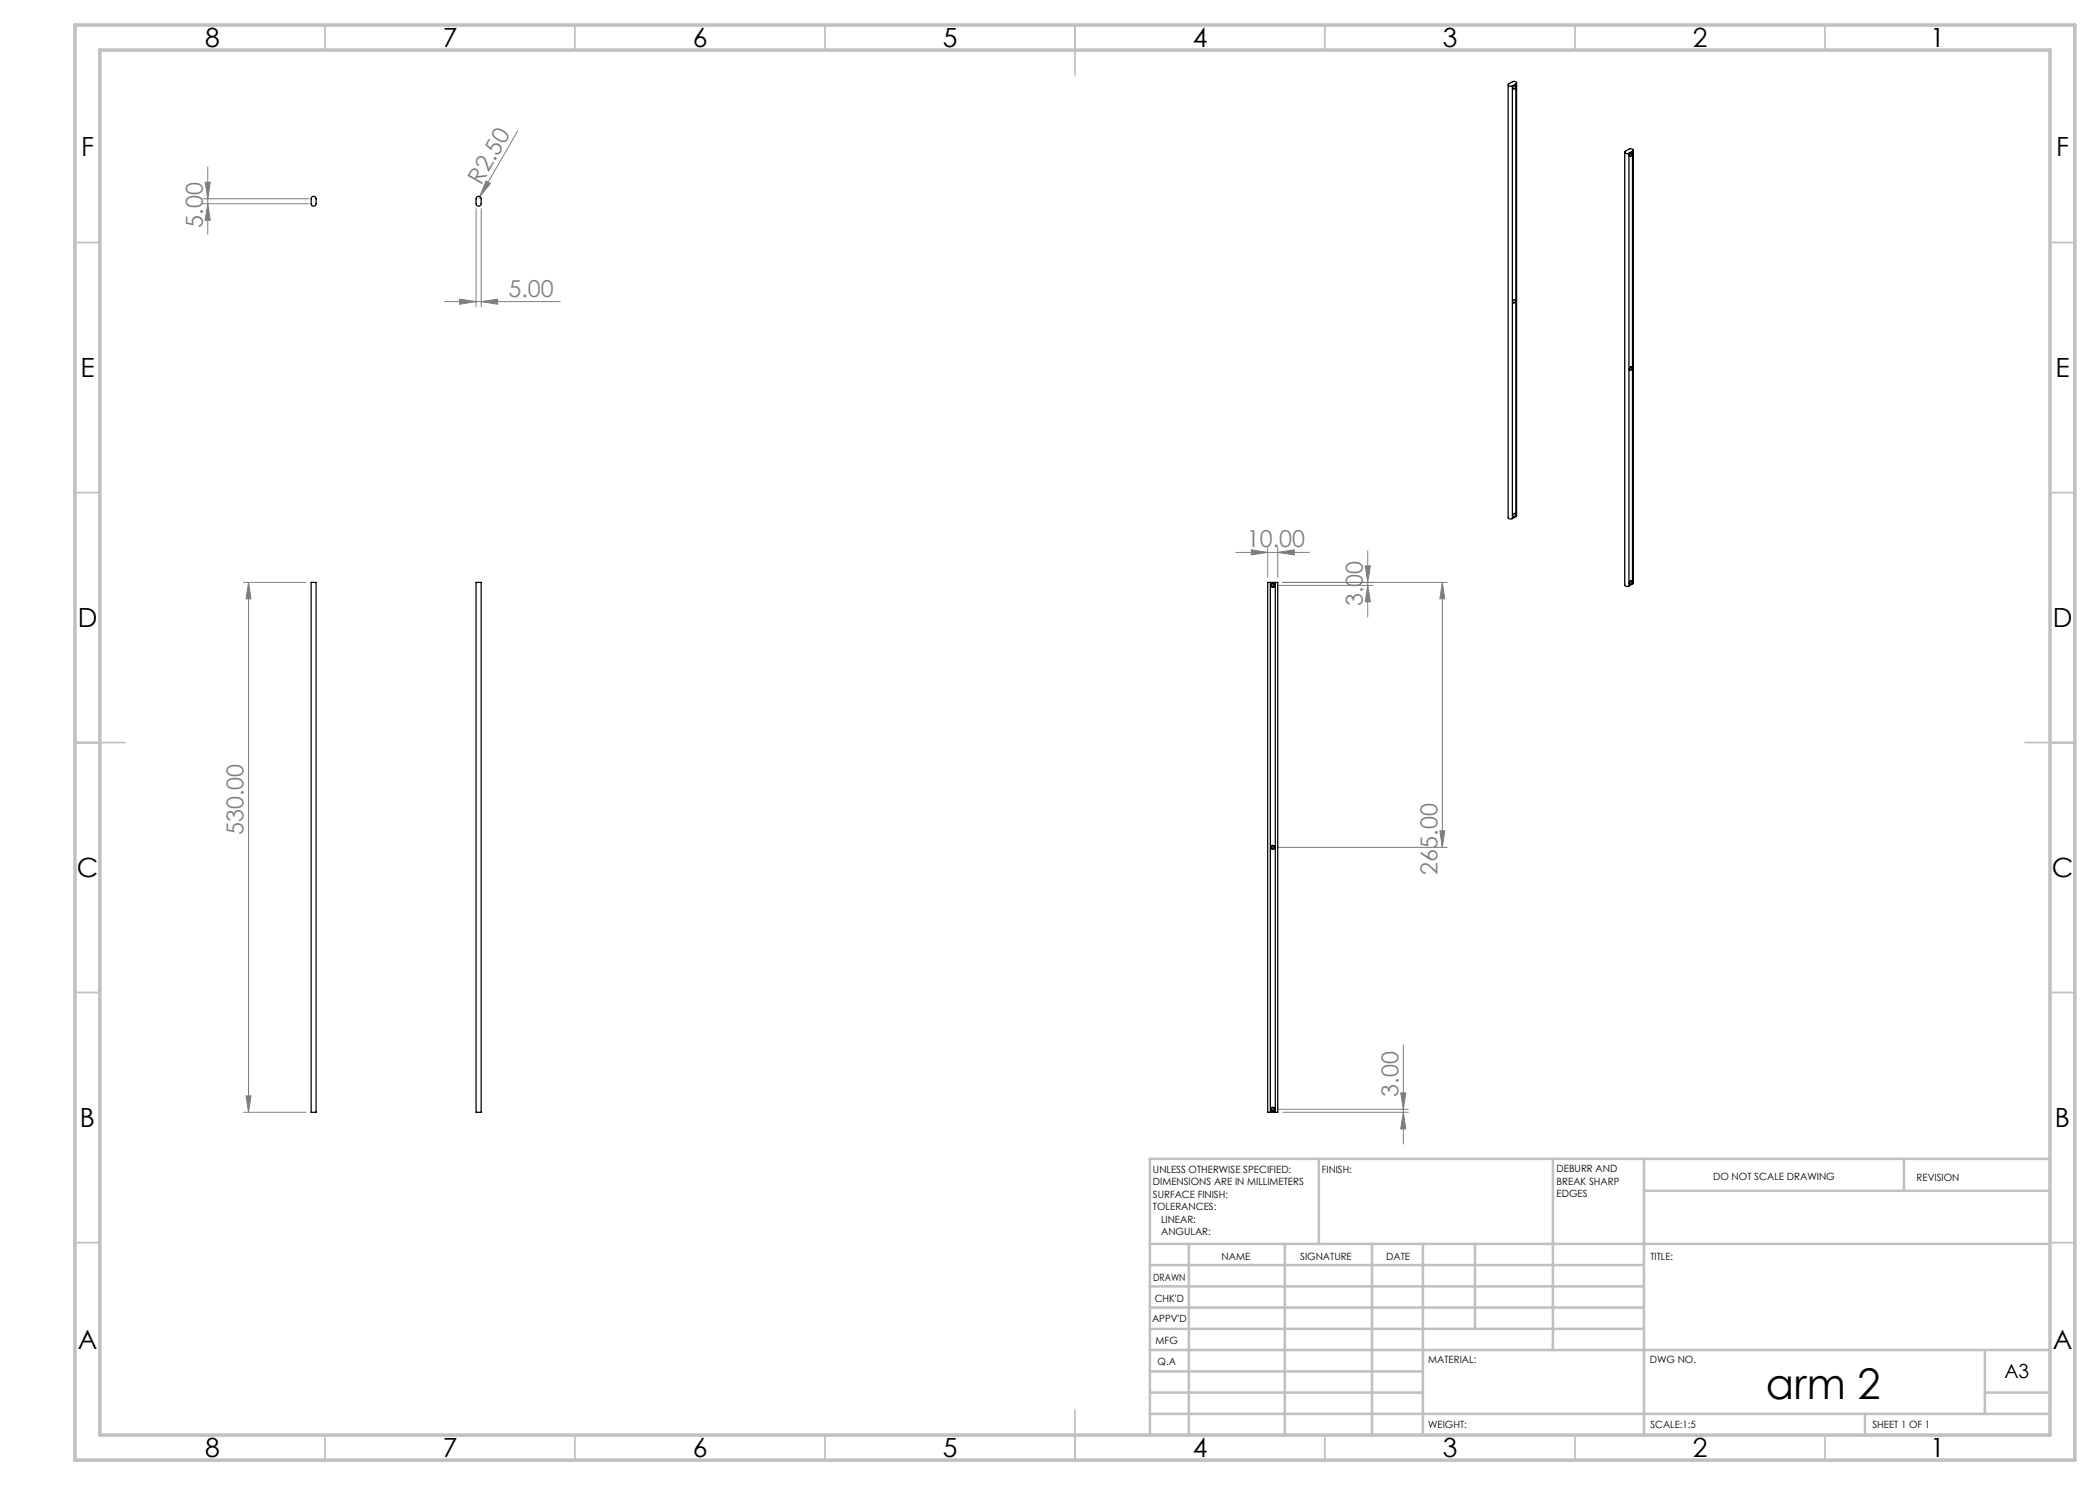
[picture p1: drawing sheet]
<svg xmlns="http://www.w3.org/2000/svg" width="420mm" height="297mm" viewBox="0 0 420 297" stroke-linecap="round" stroke-linejoin="round" font-family="sans-serif">
<g fill="none" stroke="#808080" stroke-width=".2">
<path d="M40.5 39.8h21.2M41 36.4h1.1l-.5 3.4zM41.6 33.4v13.4M96 39.3l-.3 .5M97.2 36.2l.9 .5-2.1 2.6zM103.5 26.2l-7.5 13.1M325.6 30.9h1.1M325.8 30.6l.7 .7M326.1 30.4v1M326.5 30.6l-.7 .7M40.5 40.7h21.2M41.6 40.7l.5 3.4h-1.1z"/>
<path d="M91.9 59.8l3.3 .5-3.3 .6zM95.2 41.7v19.6M96.2 41.7v19.6M88.9 60.3h23.1M96.2 60.3l3.3-.5v1.1zM325.6 73.7h1.1M325.8 73.4l.7 .7M326.1 73.2v1M326.5 73.4l-.7 .7M48.7 116.5h12.5M49.7 116.5l.5 3.3h-1zM49.7 116.5v106"/>
<path d="M247.2 110.5h14.7M250.3 110l3.2 .5-3.2 .5zM253.5 109.5v6M254.1 117.1h1M254.2 116.7l.7 .7M254.6 116.6v1M254.9 116.7l-.7 .7M255.6 117.1h19M255.6 110.5l3.3-.5v1zM255.6 109.5v6M256.5 116.5h33M273.1 113.2h1l-.6 3.3z"/>
<path d="M273.5 110.1v13.3M273.5 117.1l.6 3.3h-1zM288.5 116.5v53M288.5 116.5l.5 3.3h-1zM325.6 116.5h1.1M325.8 116.2l.7 .7M326.1 116v1M326.5 116.2l-.7 .7M254.1 169.5h1M254.2 169.1l.7 .7M254.6 169v1M254.9 169.1l-.7 .7"/>
<path d="M255.6 169.5h33.9M288 166.2h1l-.5 3.3zM49.2 219.2h1l-.5 3.3zM280.1 218.6h1.1l-.5 3.3zM280.7 209v19.8M48.7 222.5h12.5M254.1 221.9h1M254.2 221.5l.7 .7M254.6 221.4v1M254.9 221.5l-.7 .7M255.6 221.9h26.1M256.5 222.5h25.2"/>
<path d="M280.7 222.5l.5 3.3h-1.1z"/>
</g>
<path d="M254.6 116.7l-.4 .1-.1 .3M255 117.1l-.2 .3-.2 .1M254.6 169.1l-.3 .1-.2 .3M255 169.5l-.2 .3-.2 .1M254.6 221.5h-.3l-.2 .4M255 221.9l-.1 .2-.3 .2" fill="none" stroke="#000" stroke-width=".2"/>
<g fill="none" stroke="#c0c0c0" stroke-width=".35">
<path d="M65 5v5M115 5v5M165 5v5M215 5v10M265 5v5M315 5v5M365 5v5M15 48.5h5M410 48.5h5M15 98.5h5M410 98.5h5M15 148.5h10"/>
<path d="M405 148.5h10M15 198.5h5M410 198.5h5M15 248.5h5M410 248.5h5M65 287v5M115 287v5M165 287v5M215 282v10M265 287v5M315 287v5M365 287v5"/>
</g>
<g fill="none" stroke="#c0c0c0" stroke-width=".5">
<path d="M263.8 231.8v17M310.6 231.8v38.2M328.8 231.8v55.2M328.8 238.2h81.2M380.8 231.8v6.4M410 231.8h-180v55.2M230 248.8h180M230 257.3h98.8M230 253h98.8M237.8 248.8v38.2M257 248.8v38.2M274.4 248.8v38.2"/>
<path d="M284.6 248.8v38.2M295 248.8v17M230 265.8h98.8M230 261.5h98.8M230 278.5h54.6M230 274.3h54.6M230 270h180M397 278.5h13M397 270v12.8M230 282.8h180M373 282.8v4.2"/>
</g>
<path d="M15 5h400v287h-400zM20 10h390v277h-390z" fill="none" stroke="#c0c0c0" stroke-width=".7"/>
<g fill="#808080">
<path d="M97.2 36.2l.9 .5-2.1 2.6z"/>
<path d="M255.6 110.5l3.3-.5v1zM250.3 110l3.2 .5-3.2 .5zM96.2 60.3l3.3-.5v1.1zM91.9 59.8l3.3 .5-3.3 .6z"/>
<path d="M49.2 219.2h1l-.5 3.3zM49.7 116.5l.5 3.3h-1zM280.7 222.5l.5 3.3h-1.1zM280.1 218.6h1.1l-.5 3.3z"/>
<path d="M273.1 113.2h1l-.6 3.3zM273.5 117.1l.6 3.3h-1zM288.5 116.5l.5 3.3h-1zM288 166.2h1l-.5 3.3zM41 36.4h1.1l-.5 3.4zM41.6 40.7l.5 3.4h-1.1z"/>
</g>
<path d="M254.1 117.1l.2 .3 .3 .1v-.4zM254.6 116.7v.4h.4l-.1-.3zM254.1 169.5l.2 .3 .3 .1v-.4zM254.6 169.1v.4h.4l-.2-.3zM254.1 221.9l.1 .2 .4 .2v-.4zM254.6 221.5v.4h.4l-.2-.3z" fill="#000"/>
<g fill="none" stroke="#000" stroke-width=".25">
<path d="M301.6 17v86.5l.3 .3 .6-.1M302.5 17.2v86.5M302.7 17.2l.2-.1a.37 .37 0 0 1 .1 .5 .37 .37 0 0 1-.4 .1zM303.2 16.8l.1-.4-.3-.1a1.43 1.43 0 0 0-1.2 .5l-.2 .2 .2 .2h.7M303.2 16.8l-.7 .4M303.2 16.8v86.5M303.3 16.6v86.5l-.1 .2M62.4 39.4l.3-.1 .5 .2v1.2a.49 .49 0 0 1-.5 .5 .49 .49 0 0 1-.5-.5v-.9zM95.4 39.4l.5-.1 .3 .2v1.2a.51 .51 0 0 1-.5 .5 .51 .51 0 0 1-.5-.5v-.9zM324.9 30.4v86.6l.4 .3 .5-.1M325.8 30.7v86.5M326 30.7l.2-.1a.37 .37 0 0 1 .1 .5 .37 .37 0 0 1-.4 .1z"/>
<path d="M326.5 30.2l.2-.2-.3-.2a1.46 1.46 0 0 0-1.3 .4l-.2 .2 .2 .3h.7M326.5 30.2l-.7 .5M326.5 30.2v86.6M326.7 30v86.6l-.2 .2M302.7 60l.2-.1a.37 .37 0 0 1 .1 .5 .37 .37 0 0 1-.4 .1zM326 73.5l.1-.1a.35 .35 0 0 1 .3 .4 .35 .35 0 0 1-.5 .2zM62.2 116.5h1v106h-1zM95.2 116.5h1v106h-1zM254.1 116.5h-.6v106h.6M254.1 116.5v106M254.1 116.5h1M255.1 116.5h.5v106h-.5"/>
<path d="M255.1 116.5v106M302.8 102.7a.34 .34 0 0 1 .3 .3 .34 .34 0 0 1-.3 .4 .34 .34 0 0 1-.3-.4 .34 .34 0 0 1 .3-.3zM303.2 103.3l-.7 .4M326 116.3l.1-.1a.33 .33 0 0 1 .3 .4 .33 .33 0 0 1-.5 .2zM326.5 116.8l-.7 .4M254.1 222.5h1"/>
<circle cx="254.6" cy="117.1" r=".41"/>
<circle cx="254.6" cy="169.5" r=".4"/>
<circle cx="254.5" cy="221.9" r=".4"/>
</g>
<text font-size="8.5" x="353.2" y="279.7">arm 2</text>
<g font-size="5.3">
<text x="41" y="9.5">8</text>
<text x="88.5" y="9.5">7</text>
<text x="138.5" y="9.5">6</text>
<text x="188.5" y="9.5">5</text>
<text x="238.5" y="9.5">4</text>
<text x="288.5" y="9.5">3</text>
<text x="338.5" y="9.5">2</text>
<text x="386" y="9.5">1</text>
<text x="16.2" y="31.2">F</text>
<text x="411.2" y="31.2">F</text>
<text x="16.1" y="75.5">E</text>
<text x="411.1" y="75.5">E</text>
<text x="15.5" y="125.5">D</text>
<text x="410.5" y="125.5">D</text>
<text x="15.4" y="175.5">C</text>
<text x="410.4" y="175.5">C</text>
<text x="16" y="225.5">B</text>
<text x="411" y="225.5">B</text>
<text x="15.5" y="269.8">A</text>
<text x="410.5" y="269.8">A</text>
<text x="41" y="291.5">8</text>
<text x="88.5" y="291.5">7</text>
<text x="138.5" y="291.5">6</text>
<text x="188.5" y="291.5">5</text>
<text x="238.5" y="291.5">4</text>
<text x="288.5" y="291.5">3</text>
<text x="338.5" y="291.5">2</text>
<text x="386" y="291.5">1</text>
</g>
<g font-size="4.7" fill="#808080">
<text x="96.2" y="37.1" transform="rotate(-60 96.2 37.1)">R2.50</text>
<text x="40.5" y="45.5" transform="rotate(-90 40.5 45.5)">5.00</text>
<text x="101.7" y="59.3">5.00</text>
<text x="249.4" y="109.4">10.00</text>
<text x="272.6" y="121.3" transform="rotate(-90 272.6 121.3)">3.00</text>
<text x="48.7" y="167" transform="rotate(-90 48.7 167)">530.00</text>
<text x="287.5" y="174.9" transform="rotate(-90 287.5 174.9)">265.00</text>
<text x="279.7" y="219.3" transform="rotate(-90 279.7 219.3)">3.00</text>
</g>
<text font-size="3.9" x="400.9" y="275.5">A3</text>
<g font-size="2">
<text x="230.6" y="234.6">UNLESS OTHERWISE SPECIFIED:</text>
<text x="230.6" y="237.1">DIMENSIONS ARE IN MILLIMETERS</text>
<text x="230.6" y="239.6">SURFACE FINISH:</text>
<text x="264.4" y="234.6">FINISH:</text>
<text x="311.3" y="234.5">DEBURR AND</text>
<text x="311.3" y="237">BREAK SHARP</text>
<text x="311.3" y="239.5">EDGES</text>
<text x="342.6" y="236">DO NOT SCALE DRAWING</text>
<text x="383.3" y="236.2">REVISION</text>
<text x="230.6" y="242.1">TOLERANCES:</text>
<text x="232.2" y="244.6">LINEAR:</text>
<text x="232.2" y="247.1">ANGULAR:</text>
<text x="244.3" y="252">NAME</text>
<text x="260" y="251.9">SIGNATURE</text>
<text x="277.2" y="251.9">DATE</text>
<text x="330.1" y="251.9">TITLE:</text>
<text x="230.6" y="256.1">DRAWN</text>
<text x="230.9" y="260.3">CHK'D</text>
<text x="230.4" y="264.4">APPV'D</text>
<text x="231.1" y="268.8">MFG</text>
<text x="231.5" y="273">Q.A</text>
<text x="285.6" y="272.5">MATERIAL:</text>
<text x="330" y="272.5">DWG NO.</text>
<text x="285.6" y="285.5">WEIGHT:</text>
<text x="330.1" y="285.6">SCALE:1:5</text>
<text x="374.5" y="285.6">SHEET 1 OF 1</text>
</g>
</svg>
